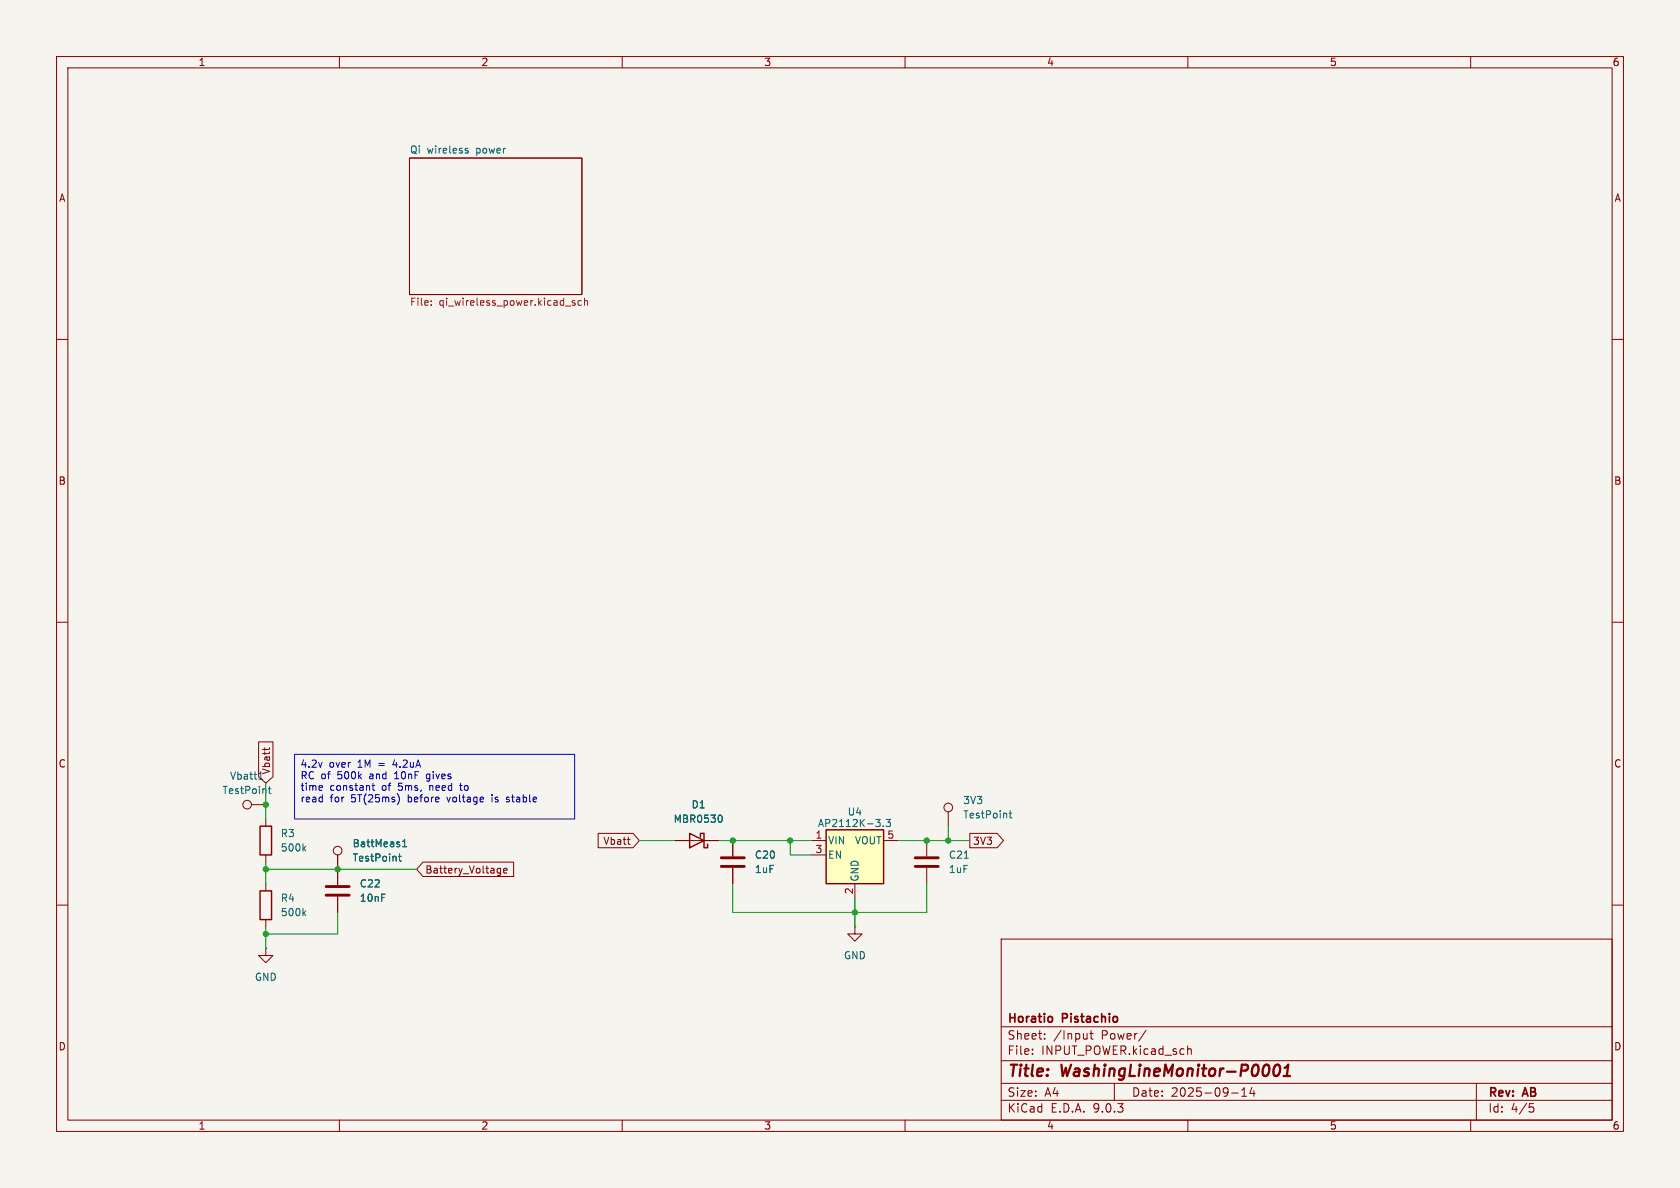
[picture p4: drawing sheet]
<svg xmlns="http://www.w3.org/2000/svg" width="297mm" height="210mm" viewBox="0 0 297 210" stroke-linecap="round" stroke-linejoin="round" font-family="sans-serif">
<path d="M0 0h297v210h-297z" fill="#f5f4ef" stroke="#f5f4ef" stroke-width=".18"/>
<g fill="none" stroke="#840000" stroke-width=".18">
<path d="M10 10h277v190h-277zM12 12h273v186h-273zM60 10v2M110 10v2M160 10v2M210 10v2M260 10v2M72.4 27.9h30.5v24.2h-30.5zM10 60h2M285 60h2M10 110h2M285 110h2"/>
<path d="M47 144.8v1.3M47 151.1v1.3M59.7 151.1v5.4M59.7 158.5v2.8M167.6 143.5v2.6M10 160h2M177 166h108v32h-108zM285 160h2M60 198v2M110 198v2M160 198v2M177 194.5h108"/>
<path d="M177 191.5h108M177 187.5h108M177 181.5h108M182.5 186.3v.1M182.5 185.5v.1M184.7 183.6v.1M184.7 182.8v.1M192.2 182.7v1M192.2 183.6h-.1M192.7 182.7h.5M192.9 182.2v1.3l.3 .2M197 191.5v3"/>
<path d="M202.6 182.1l-1.3 2M210 184.9v1.5M210 185.5l.2-.1 .3 .1 .1 .9M210 198v2M217.7 193.2h1.2M219.5 193.8h.9M219.5 192.7l.5-.4v1.5M221.3 192.2l-.3 1.1h.9M221.7 192.8v1M260 198v2M261 191.5v6.5M270.4 195.1h.7"/>
<path d="M270.5 195.7h.4l.3 .3-.2 .5-.5 .1"/>
<circle cx="59.7" cy="150.4" r=".76"/>
<circle cx="167.6" cy="142.7" r=".76"/>
</g>
<path d="M225.4 188.4a.46 .46 0 0 1 .5-.2 .46 .46 0 0 1 .4 .4 1.15 1.15 0 0 1-.8 1.6l-.2-.1a1.54 1.54 0 0 1 .1-1.7zM226.9 190.2h1.2M227.1 188.8l.6-.6-.2 2" fill="none" stroke="#840000" stroke-width=".4"/>
<path d="M185.9 179.8l.2 .2v.4l-.2 .2" fill="none" stroke="#840000" stroke-width=".3"/>
<path d="M82.4 26.6l.3 .1 .1 .2-.2 .2h-.3M82.4 26.2l.3 .1M53.7 150l.4 .4M54.1 149.6l-.5 .5M70.4 151.4h.5M70.6 150.9v1.1l.3 .2M71.2 149.7h.7M71.2 148.8l.3-.4v1.3M178.4 143.8h.5M178.6 143.3v1.1l.3 .2" fill="none" stroke="#006464" stroke-width=".18"/>
<path d="M76.2 53.9v.1M76.2 53.2v.1M101.6 53.2l-.3-.1-.1 .2v.2l.4 .1v.3h-.4M102.8 53.2l-.4-.1-.2 .3 .1 .5h.5M103.3 53.3l.2-.2 .3 .1 .1 .8M103.3 52.7v1.3" fill="none" stroke="#725600" stroke-width=".18"/>
<path d="M46 146.1h2v5h-2z" fill="none" stroke="#840000" stroke-width=".25"/>
<path d="M57.7 156.7h4M57.7 158.2h4" fill="none" stroke="#840000" stroke-width=".51"/>
<path d="M146 146.7h10.2v9.5h-10.2z" fill="#ffffc2"/>
<path d="M46 157.5h2v5.1h-2zM121.9 147.3l2.6 1.3-2.6 1.3zM123.8 148v-.7h.7v2.6h.6v-.7M146 146.7h10.2v9.5h-10.2z" fill="none" stroke="#840000" stroke-width=".25"/>
<g fill="none" stroke="#840000" stroke-width=".18">
<path d="M45.7 131.1h2.6v6.2l-1.3 1.1-1.3-1.1zM46.8 132.2v.5M47.7 132.2v.1M44.4 142.2h2.6M47 156.2v1.3M59.7 151.1v5.4M59.7 158.5v2.8M74.8 152.4h16v2.5h-16l-1.1-1.2zM88.1 153.5l.4 .1M88.5 153.5v1l-.1 .2-.3 .1M88.5 154.3h-.4M89 153.9l.6-.1v-.2l-.4-.1-.2 .2 .1 .6h.5"/>
<path d="M105.7 147.3h6.2l1.1 1.3-1.1 1.3h-6.2zM110.9 148.4h.5M111.3 149.3h.1M119.4 148.6h7.6M129.5 148.6v2.8M129.5 153.4v2.8M143.5 148.6h2.5M143.5 151.1h2.5M151.1 156.2v2.6M156.2 148.6h2.5M163.8 148.6v2.8M163.8 153.4v2.8"/>
<path d="M171.4 147.3h4.9l1.1 1.3-1.1 1.3h-4.9zM47 167.6v1.3h1.3l-1.3 1.3-1.3-1.3h1.3M47 167.6h.1M47 162.6v1.2M151.1 163.8v1.3h1.3l-1.3 1.3-1.2-1.3h1.2M151.1 163.8h.1"/>
<circle cx="43.7" cy="142.2" r=".76"/>
</g>
<g fill="none" stroke="#006464" stroke-width=".18">
<path d="M45.7 137.7h.8M45.9 136.8l.2-.3v1.2M47.4 139.4h.5M47.6 139v1.1l.3 .2M70.4 151.4h.5M70.6 150.9v1.1l.3 .2M71.2 149.7h.7M71.2 148.8l.3-.4v1.3M127.4 144.1a.79 .79 0 0 1 0 1.3M154.8 144.9h.8l-.4 .4M155.5 145.5v.5M156.1 146v.1"/>
<path d="M156.6 144.9h.8l-.4 .4 .4 .2v.5l-.2 .1-.6-.1M170.5 151.7h.7M53.7 161.4l.4 .5M54.1 161l-.5 .5"/>
</g>
<path d="M127.5 153.2h4.1M127.5 151.6h4.1M161.8 153.2h4.1M161.8 151.6h4.1" fill="none" stroke="#840000" stroke-width=".51"/>
<path d="M47 138.4v6.4M47 153.7h26.7M47 152.4v3.8M113 148.6h6.4M127 148.6h16.5M129.5 156.2v5.1h34.3v-5.1M139.7 148.6v2.5h3.8M151.1 158.8v5M158.7 148.6h12.7M167.6 146.1v2.5M47 163.8v3.8M59.7 161.3v3.8h-12.7" fill="none" stroke="#009600" stroke-width=".18"/>
<g fill="none" stroke="#0000c2" stroke-width=".18">
<path d="M52.1 133.4h49.5v11.4h-49.5zM56.8 138.9l.2 .3-.6 .1M56.9 139.7h-.1M65.8 138.9h.4M65.9 138.4v1.1l.3 .2M69.8 137.7h.7M69.9 136.7l-.1 .1M75.4 138l.2 .1M75.6 136.8l-.2 .3v.3l.2 .3M81.2 138.9h.5M81.4 138.4l.1 1.3M70.5 140.9v.8l-.3 .5"/>
<path d="M87 140.5v.1M87 140.9v.9M89.5 141.7l.4 .1M89.9 140.9l-.4 .2 .1 .2h.3"/>
</g>
<g fill="#009600" stroke="#009600" stroke-width=".18">
<circle cx="59.7" cy="153.7" r=".46"/>
<circle cx="129.5" cy="148.6" r=".46"/>
<circle cx="151.1" cy="161.3" r=".46"/>
<circle cx="47" cy="153.7" r=".46"/>
<circle cx="47" cy="142.2" r=".46"/>
<circle cx="139.7" cy="148.6" r=".46"/>
<circle cx="167.6" cy="148.6" r=".46"/>
<circle cx="163.8" cy="148.6" r=".46"/>
<circle cx="47" cy="165.1" r=".46"/>
</g>
<g font-size="2.8" fill="#840000">
<text x="178" y="190.9">Title:</text>
<text x="187.7" y="190.9">WashingLineMonitor-P0001</text>
</g>
<g font-size="2.1" fill="#840000">
<text x="178" y="184">Sheet:</text>
<text x="178" y="181.2">Horatio</text>
<text x="186.2" y="184">/Input</text>
<text x="187.9" y="181.2">Pistachio</text>
<text x="194.7" y="184">Power/</text>
<text x="178" y="186.7">File:</text>
<text x="184.1" y="186.7">INPUT_POWER.kicad_sch</text>
<text x="178" y="196.9">KiCad</text>
<text x="178" y="194.1">Size:</text>
<text x="184.7" y="194.1">A4</text>
<text x="185.7" y="196.9">E.D.A.</text>
<text x="193.3" y="196.9">9.0.3</text>
<text x="200" y="194.1">Date:</text>
<text x="207" y="194.1">2025-09-14</text>
<text x="263" y="194.3">Rev:</text>
<text x="263" y="196.9">Id:</text>
<text x="267.1" y="196.9">4/5</text>
<text x="269.4" y="194.3">AB</text>
</g>
<g font-size="1.8" fill="#840000">
<text x="35" y="11.9">1</text>
<text x="85" y="11.9">2</text>
<text x="135" y="11.9">3</text>
<text x="185" y="11.9">4</text>
<text x="235" y="11.9">5</text>
<text x="285" y="11.9">6</text>
<text x="10.3" y="35.9">A</text>
<text x="285.3" y="35.9">A</text>
<text x="10.3" y="85.9">B</text>
<text x="285.3" y="85.9">B</text>
<text x="10.3" y="135.9">C</text>
<text x="47.9" y="137" transform="rotate(-90 47.9 137)">Vbatt</text>
<text x="285.3" y="135.9">C</text>
<text x="106.6" y="149.5">Vbatt</text>
<text x="171.9" y="149.5">3V3</text>
<text x="75.1" y="154.6">Battery_Voltage</text>
<text x="10.3" y="185.9">D</text>
<text x="285.3" y="185.9">D</text>
<text x="35" y="199.9">1</text>
<text x="85" y="199.9">2</text>
<text x="135" y="199.9">3</text>
<text x="185" y="199.9">4</text>
<text x="235" y="199.9">5</text>
<text x="285" y="199.9">6</text>
</g>
<g font-size="1.8" fill="#006464">
<text x="72.4" y="27.2">Qi</text>
<text x="75.5" y="27.2">wireless</text>
<text x="84.3" y="27.2">power</text>
<text x="39.2" y="140.6">TestPoint</text>
<text x="40.6" y="138">Vbatt1</text>
<text x="122.2" y="143.1">D1</text>
<text x="170.2" y="142.3">3V3</text>
<text x="49.5" y="148.2">R3</text>
<text x="62.2" y="150">BattMeas1</text>
<text x="119" y="145.6">MBR0530</text>
<text x="144.5" y="146.4">AP2112K-3.3</text>
<text x="146.3" y="149.5">VIN</text>
<text x="149.8" y="144.4">U4</text>
<text x="151" y="149.5">VOUT</text>
<text x="170.2" y="144.9">TestPoint</text>
<text x="49.5" y="150.7">500k</text>
<text x="62.2" y="152.5">TestPoint</text>
<text x="133.4" y="154.5">1uF</text>
<text x="133.4" y="152">C20</text>
<text x="146.3" y="152">EN</text>
<text x="152" y="156" transform="rotate(-90 152 156)">GND</text>
<text x="167.6" y="154.5">1uF</text>
<text x="167.6" y="152">C21</text>
<text x="49.5" y="159.6">R4</text>
<text x="63.5" y="157.1">C22</text>
<text x="63.5" y="159.6">10nF</text>
<text x="49.5" y="162.2">500k</text>
<text x="45" y="173.6">GND</text>
<text x="149.1" y="169.8">GND</text>
</g>
<g font-size="1.8" fill="#725600">
<text x="72.4" y="54.4">File:</text>
<text x="77.6" y="54.4">qi_wireless_power.kicad_sch</text>
</g>
<g font-size="1.8" fill="#0000c2">
<text x="53" y="136">4.2v</text>
<text x="58.2" y="136">over</text>
<text x="63.3" y="136">1M</text>
<text x="67.2" y="136">=</text>
<text x="69.9" y="136">4.2uA</text>
<text x="53" y="138.1">RC of</text>
<text x="53" y="140.1">time</text>
<text x="53" y="142.2">read</text>
<text x="58.3" y="140.1">constant</text>
<text x="58.4" y="142.2">for</text>
<text x="59.8" y="138.1">500k</text>
<text x="62.2" y="142.2">5T(25ms)</text>
<text x="65.6" y="138.1">and</text>
<text x="67.6" y="140.1">of</text>
<text x="70.2" y="138.1">10nF</text>
<text x="70.7" y="140.1">5ms,</text>
<text x="72.4" y="142.2">before</text>
<text x="76.1" y="138.1">gives</text>
<text x="76.4" y="140.1">need</text>
<text x="79.5" y="142.2">voltage</text>
<text x="82" y="140.1">to</text>
<text x="87.6" y="142.2">is</text>
<text x="90.4" y="142.2">stable</text>
</g>
<g font-size="1.8" fill="#a90000">
<text x="144.1" y="148.3">1</text>
<text x="156.8" y="148.3">5</text>
<text x="144.1" y="150.9">3</text>
<text x="150.9" y="158.2" transform="rotate(-90 150.9 158.2)">2</text>
</g>
</svg>
